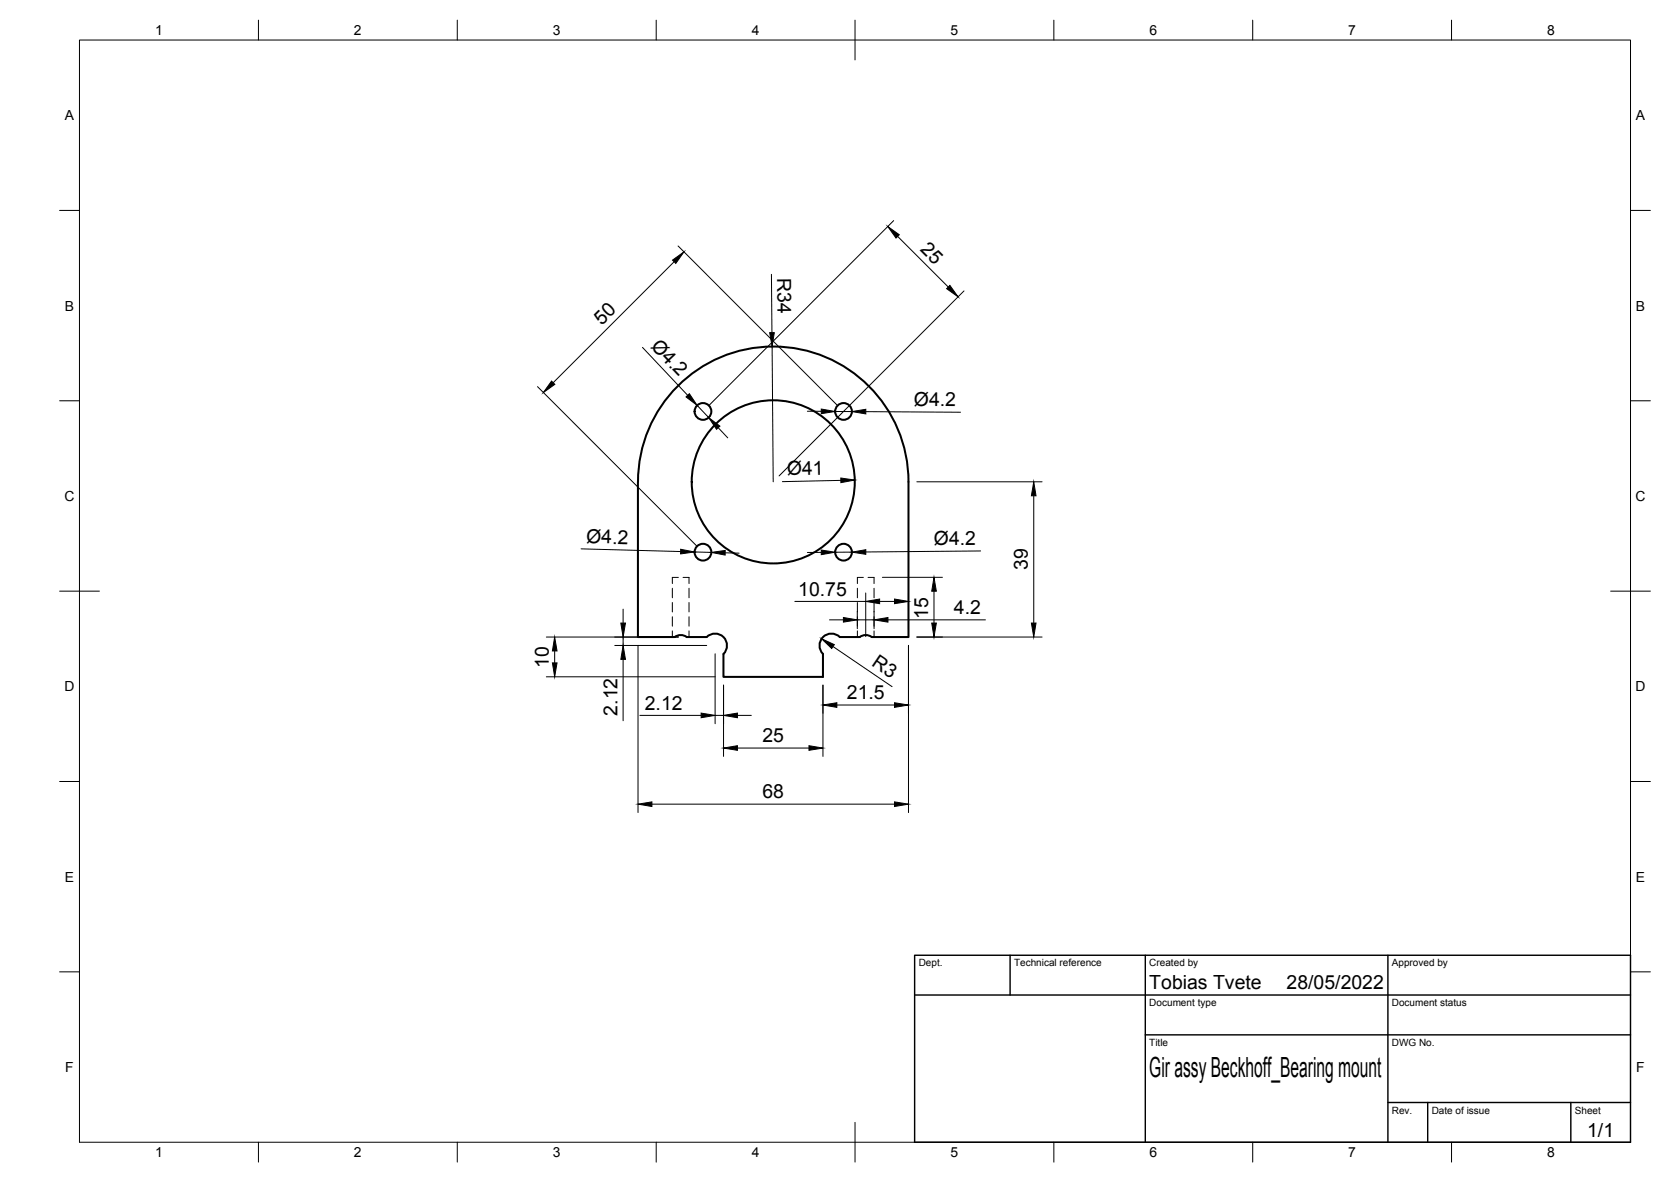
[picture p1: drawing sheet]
<svg xmlns="http://www.w3.org/2000/svg" width="420mm" height="297mm" viewBox="0 0 420 297" stroke-linecap="round" stroke-linejoin="round" font-family="sans-serif">
<!-- layer: Visible -->
<g fill="none" stroke="#000" stroke-width=".51">
<path d="M160.4 121.1v39h9.3a2.51 2.51 0 0 1 3 0h5M160.4 121.1a34 34 0 0 1 34-34 34 34 0 0 1 34 34M228.4 121.1v39h-9.2a2.51 2.51 0 0 0-3 0h-5a3 3 0 0 0-4.3 0 3 3 0 0 0 0 4.2v5.8h-25v-5.8a3 3 0 0 0 0-4.2 3 3 0 0 0-4.2 0"/>
<circle cx="176.8" cy="103.4" r="2.11"/>
<circle cx="212.1" cy="103.4" r="2.11"/>
<circle cx="176.8" cy="138.8" r="2.11"/>
<circle cx="194.4" cy="121.1" r="20.5"/>
<circle cx="212.1" cy="138.8" r="2.11"/>
</g>
<!-- layer: Hidden -->
<g fill="none" stroke="#000" stroke-width=".25">
<path d="M169.1 147.8v2.4M169.1 151.4v2.4M169.1 155v2.4M169.1 158.5v1.6M170.6 145.1h-1.5v1.5M171.7 145.1h1.5v1.5M173.2 147.8v2.4M173.2 151.4v2.4M173.2 155v2.4M173.2 158.5v1.6M215.6 147.8v2.4M215.6 151.4v2.4"/>
<path d="M215.6 155v2.4M215.6 158.5v1.6M217.1 145.1h-1.5v1.5M218.3 145.1h1.5v1.5M219.8 147.8v2.4M219.8 151.4v2.4M219.8 155v2.4M219.8 158.5v1.6"/>
</g>
<!-- layer: Border -->
<g fill="none" stroke="#000" stroke-width=".25">
<path d="M20 10.1h390v276.9h-390zM65 5.1v5M115 5.1v5M165 5.1v5M215 5.1v10M265 5.1v5M315 5.1v5M365 5.1v5M15 52.9h5M410 52.9h5M15 100.7h5M410 100.7h5"/>
<path d="M15 148.6h10M405 148.6h10M15 196.4h5M410 196.4h5M15 244.2h5M410 244.2h5M65 287v5M115 287v5M165 287v5M215 282.1v9.9M265 287v5M315 287v5"/>
<path d="M365 287v5"/>
</g>
<!-- layer: TitleBlock -->
<path d="M230 240.1h180v46.9h-180zM230 250h180M254 240.1v9.9M288 240.1v46.9M349 240.1v46.9M288 260.1h122M349 277.1h61M359 277.1v9.9M395 277.1v9.9" fill="none" stroke="#000" stroke-width=".36"/>
<!-- layer: Dimensions -->
<g fill="none" stroke="#000" stroke-width=".25">
<path d="M224.7 55.4l-46.5 46.5M225.7 59.4l12.7 12.7M169.5 65.8l-30.4 30.4M170.5 61.8l40.1 40.1M194 68.9l.1 14.7M242.4 73.1l-46.5 46.5M135.1 97.2l40.2 40.1M161.5 87.3l11.4 12M194.1 87.1l.3 34M175.3 101.9l2.9 3M180.6 107.5l2.4 2.5M203 103.3l3.5 .1"/>
<path d="M210 103.4h4.2M217.7 103.4l23.8 .2M146.1 137.9l25.1 .7M174.6 138.7l4.2 .1M182.4 138.9l3.4 .1M206.5 138.8h-3.5M211.4 120.7l-14.7 .3M214.2 138.8h-4.2M230.5 121.1h31.5M246.6 138.5l-28.9 .2M259.9 124.6v32M156.7 153.1v3.5"/>
<path d="M199.9 151.1h17.8M208.6 155.8h3.5M215.6 153.7v4.3M215.6 155.8h4.2M217.7 149v11M219.8 153.7v4.3M221.2 151.1h3.7M221.9 145.1h15.1M223.3 155.8h24.5M228.4 149v9M234.8 148.6v8M137.4 160.1h33.2"/>
<path d="M137.4 170.1h42.4M139.5 163.6v3M154.6 162.2h23.1M156.7 160.1v2.1M156.7 165.7v15.4M160.4 162.2v42M160.9 179.8h15.4M179.8 164.3v17.6M179.8 179.8h2.1M181.9 172.2v17.9M185.4 179.8h3.5M206.9 172.2v17.9"/>
<path d="M209.5 162.5l14.8 10.1M210.4 177.2h14.5M228.4 162.2v42M230.5 160.1h31.5M185.4 188h18M163.9 202.1h61"/>
</g>
<g fill="#000" stroke="#000" stroke-width=".25">
<path d="M223.2 56.9l2.9 2.1-.8 .8zM169.1 65.4l2.9-2.1-2.1 2.9zM238 72.5l.8-.8 2.1 2.9zM138.7 95.8l.8 .8-2.9 2zM172.5 99.7l.8-.8 2 3zM193.5 83.6h1.2l-.6 3.5zM178.2 104.9l2.8 2.2-.8 .8zM206.5 102.8l3.5 .6-3.5 .6zM214.2 103.4l3.5-.5v1.1zM171.2 138l3.4 .7-3.5 .5zM178.8 138.8l3.6-.5-.1 1.2zM206.5 138.2l3.5 .6-3.5 .6z"/>
<path d="M211.4 120.1l3.5 .5-3.5 .7zM214.2 138.8l3.5-.7v1.2zM259.9 121.1l.6 3.5h-1.2zM156.1 156.6h1.2l-.6 3.5zM212.1 155.2l3.5 .6-3.5 .5zM217.7 151.1l3.5-.6v1.2zM219.8 155.8l3.5-.6v1.1zM224.9 150.5l3.5 .6-3.5 .6zM234.3 156.6h1.1l-.6 3.5zM234.8 145.1l.6 3.5h-1.1zM259.3 156.6h1.2l-.6 3.5zM138.9 166.6h1.2l-.6 3.5z"/>
<path d="M139.5 160.1l.6 3.5h-1.2zM156.7 162.2l.6 3.5h-1.2zM176.3 179.2l3.5 .6-3.5 .6zM181.9 179.8l3.5-.6v1.2zM206.6 160.5l3.2 1.5-.7 1zM206.9 177.2l3.5-.6v1.2zM224.9 176.6l3.5 .6-3.5 .6zM181.9 188l3.5-.6v1.2zM203.4 187.4l3.5 .6-3.5 .6zM160.4 202.1l3.5-.6v1.2zM224.9 201.5l3.5 .6-3.5 .6z"/>
</g>
<text font-size="7" x="289" y="270.6">Gir assy Beckhoff_Bearing mount</text>
<g font-size="4.9">
<text x="231.2" y="62.8" transform="rotate(45 231.2 62.8)">25</text>
<text x="195.5" y="69.9" transform="rotate(89 195.5 69.9)">R34</text>
<text x="151.4" y="81.9" transform="rotate(-45 151.4 81.9)">50</text>
<text x="163.5" y="87.1" transform="rotate(47 163.5 87.1)">Ø4.2</text>
<text x="229.8" y="102">Ø4.2</text>
<text x="197.9" y="119.5" transform="rotate(-1 197.9 119.5)">Ø41</text>
<text x="147.4" y="136.4" transform="rotate(2 147.4 136.4)">Ø4.2</text>
<text x="234.8" y="137">Ø4.2</text>
<text x="258.5" y="143.3" transform="rotate(-90 258.5 143.3)">39</text>
<text x="200.7" y="149.7">10.75</text>
<text x="233.4" y="155.5" transform="rotate(-90 233.4 155.5)">15</text>
<text x="239.8" y="154.4">4.2</text>
<text x="138" y="167.9" transform="rotate(-90 138 167.9)">10</text>
<text x="219" y="167.2" transform="rotate(34 219 167.2)">R3</text>
<text x="155.3" y="179.9" transform="rotate(-90 155.3 179.9)">2.12</text>
<text x="162.1" y="178.4">2.12</text>
<text x="212.9" y="175.7">21.5</text>
<text x="191.7" y="186.5">25</text>
<text x="191.7" y="200.6">68</text>
<text x="289" y="248.5">Tobias Tvete</text>
<text x="323.5" y="248.5">28/05/2022</text>
<text x="399.1" y="285.7">1/1</text>
</g>
<g font-size="3.5">
<text x="39" y="8.8">1</text>
<text x="89" y="8.8">2</text>
<text x="139" y="8.8">3</text>
<text x="189" y="8.8">4</text>
<text x="239" y="8.8">5</text>
<text x="289" y="8.8">6</text>
<text x="339" y="8.8">7</text>
<text x="389" y="8.8">8</text>
<text x="16.3" y="30.2">A</text>
<text x="411.3" y="30.2">A</text>
<text x="16.3" y="78">B</text>
<text x="411.3" y="78">B</text>
<text x="16.2" y="125.9">C</text>
<text x="411.2" y="125.9">C</text>
<text x="16.2" y="173.7">D</text>
<text x="411.2" y="173.7">D</text>
<text x="16.3" y="221.6">E</text>
<text x="411.3" y="221.6">E</text>
<text x="16.4" y="269.4">F</text>
<text x="411.4" y="269.4">F</text>
<text x="39" y="290.8">1</text>
<text x="89" y="290.8">2</text>
<text x="139" y="290.8">3</text>
<text x="189" y="290.8">4</text>
<text x="239" y="290.8">5</text>
<text x="289" y="290.8">6</text>
<text x="339" y="290.8">7</text>
<text x="389" y="290.8">8</text>
</g>
<g font-size="2.5">
<text x="231" y="242.9">Dept.</text>
<text x="255" y="242.9">Technical reference</text>
<text x="289" y="242.9">Created by</text>
<text x="350" y="242.9">Approved by</text>
<text x="289" y="252.8">Document type</text>
<text x="350" y="252.8">Document status</text>
<text x="289" y="262.9">Title</text>
<text x="350" y="262.9">DWG No.</text>
<text x="350" y="279.9">Rev.</text>
<text x="360" y="279.9">Date of issue</text>
<text x="396" y="279.9">Sheet</text>
</g>
</svg>
